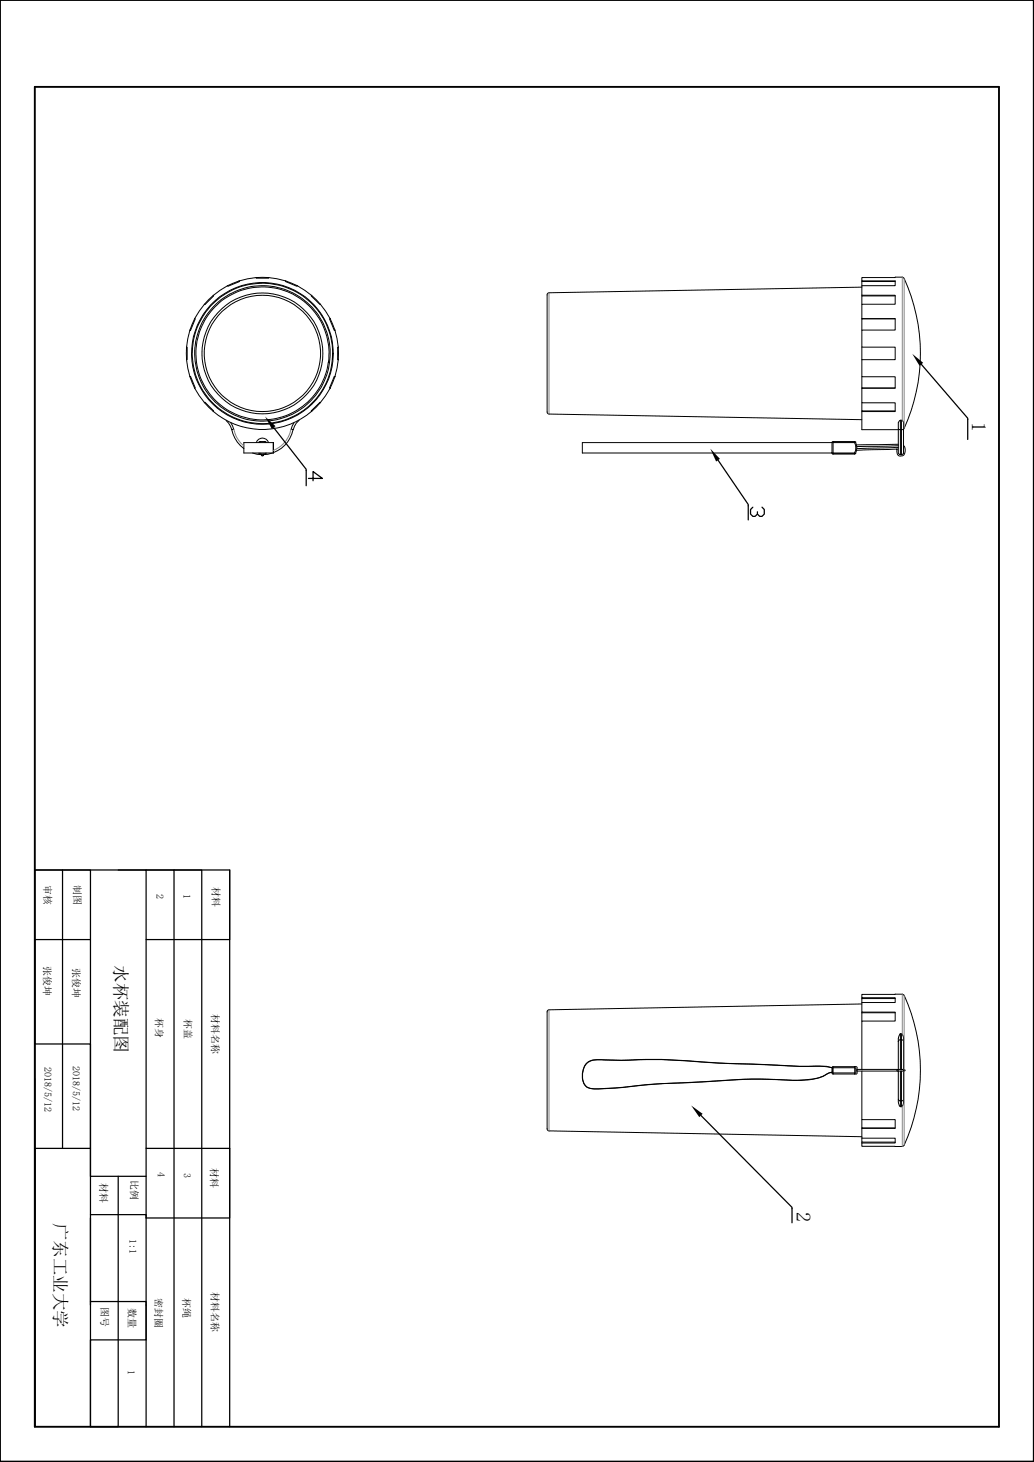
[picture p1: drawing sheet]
<svg xmlns="http://www.w3.org/2000/svg" width="210mm" height="297mm" viewBox="0 0 210 297" stroke-linecap="round" stroke-linejoin="round" font-family="sans-serif">
<path d="M0 0h210v296.9h-210zM7.1 17.7h195.8v272.2h-195.8z" fill="none" stroke="#000" stroke-width=".38"/>
<g fill="none" stroke="#000" stroke-width=".2">
<path d="M43.3 60l.1 .1-1.8 1.8-.1-.1M46.2 58a15.9 15.9 0 0 0-6.7 6.7M48.6 57.1v.1l-2.3 1-.1-.2M52 56.4a15.6 15.6 0 0 0-5.8 1.6M52 56.4v.1h2.6v-.1M52 56.4h2.6M54.6 56.4a15.6 15.6 0 0 1 12.5 8.3M58 57.1v.1l2.3 1 .1-.2M63.3 60l-.1 .1 1.8 1.8 .1-.1M111.5 59.5h-.2l-.2 .4v23.8l.2 .4h.2M175 58.3l-63.5 1.2M175 57.1v.1"/>
<path d="M175 60v.1M181.8 57.2h-6.8v.8M37.9 73.1l.7 3.4M37.9 70.5h.1v2.6h-.1M37.9 70.5v2.6M38.6 76.5h.1l1 2.3-.2 .1M38.6 67.1l-.7 3.4M38.6 76.5l.9 2.4M39.5 78.9a15.5 15.5 0 0 0 27.6 0M39.5 64.7l.2 .1-1 2.3h-.1M39.5 64.7l-.9 2.4M66.7 73.6a13.5 13.5 0 0 0-17-14.9 13.5 13.5 0 0 0-6.9 21.6 13.5 13.5 0 0 0 22.5-2.3l1-2.5 .4-1.9h.2"/>
<path d="M67.1 64.7a15.6 15.6 0 0 1 0 14.2M67.1 64.7l-.2 .1 1 2.3h.2M67.7 71.8h-.1a14.3 14.3 0 0 1-21 12.6 14.3 14.3 0 0 1-1.1-24.5 14.3 14.3 0 0 1 22 10.9v2.1M68.1 76.5h-.2l-1 2.3 .2 .1M68.7 70.5h-.1v2.6h.1M175 76.5v2.3h6.8M175 64.7v.1M175 70.5v2.6M175 78.8v.1M181.8 64.8h-6.8v2.3M181.8 60.1h-6.8v1.7M41.5 81.8l.1-.1 1.8 1.8-.1 .1"/>
<path d="M45.9 85.4l.5 .6 .7 1.3M46.9 85.9l.6 1.3-.4 .1M47.1 87.3a6.5 6.5 0 0 0 2.4 3.8M49.5 89.9h6v2.1h-6zM51.3 92l1.9 .4M52.1 89.9a1.29 1.29 0 0 1 1.2-.9 1.29 1.29 0 0 1 1.2 .9M52.6 92l.2 .2M52.8 89.9v-.2h1v.2M52.8 92v.2h1M52.8 89.7l-.2 .2M53.1 92.2v.3M53.1 92.5a.17 .17 0 0 0 .2 .1 .17 .17 0 0 0 .2-.1"/>
<path d="M53.5 92.2v.3M53.8 89.7l.3 .2M53.8 92v.2M54.1 92l-.3 .2M55.3 92l-1.8 .4M55.5 89.9v2.1M59.5 87.3a6.2 6.2 0 0 1-4 4.6M60.7 85.4a4.2 4.2 0 0 0-1.2 1.9l-.4-.1 .6-1.3M65.1 81.8l-.1-.1-1.8 1.8 .1 .1M111.5 84.1l63.5 1.2M118.3 89.9h50.7v2.1h-50.7zM169 92h.2v.2"/>
<path d="M169 92l.2 .2M169 89.9h.2v2.1h4.4M169 92h.1M169.2 89.7h4.4v.2h-4.4zM169.2 89.7l-.2 .2M169.2 92.2h4.4M173.6 89.9a2.33 2.33 0 0 1 0 2.1M173.6 89.7a2.12 2.12 0 0 1 0 2.5M173.6 92l.2 .1M173.6 92v.2M173.8 89.8l-.2 .1M175 81.8v1.7h6.8"/>
<path d="M175 83.5v.1M182.5 91l-8.4 .1M182.5 87.3h-7.5v-3.7h6.8v-1.8h-6.8v-2.9h6.8v-2.4h-6.8v-3.4h6.8v-2.6h-6.8v-3.4h6.8v-2.4h-6.8v-2.9h6.8v-1.8h-6.8v-2h6.8v-.9h-6.8v-.7h8.5a36.1 36.1 0 0 1 0 30.8v4.9l-.4 .3M182.5 90.6l-8.4 .1M182.5 90.3l-8.5 .1M182.5 87.2v4.7l.1 .3 .3 .2v-5.1h.2v5.1M182.8 85.4h.1v1.9l-.4-.1v-1.3zM182.9 85.4h.2M182.9 92.4h.2M183.1 85.4l.4 .4v1.4l-.2 .1h-.2zM183.5 90.5a1.4 1.4 0 0 1-.3 2.1 .81 .81 0 0 1-.9-.2 .81 .81 0 0 1-.1-.8v-.4l-8.2 .3M111.5 205.1l-.3 .3-.1 .2v23.7l.1 .2 .3 .2"/>
<path d="M169 216.9h.2v1.1h-.2zM169 218l.2 .2M169 216.9l-.8-.2a779.2 779.2 0 0 1-33.7-1.4l-8.3 .1-3.3-.1a4.4 4.4 0 0 0-3.7 .7 3.8 3.8 0 0 0-.1 4.8l.8 .3a62.5 62.5 0 0 0 11.5-.8l19.8-1.1 8.2 .2a19 19 0 0 0 7.7-.7l1.1-.7 .8-.2M169 216.9l-.8-.2a783.3 783.3 0 0 1-33.8-1.5l-8.2 .2-4.2-.1a3.2 3.2 0 0 0-3 .9 3.6 3.6 0 0 0 .3 4.7l.5 .2a54.9 54.9 0 0 0 11.6-.7l11.5-.6a126.6 126.6 0 0 1 19.8-.3 11.1 11.1 0 0 0 5.9-1.6l.4-.1M169.2 216.7h4.7l.2 .2-.1 1.2-4.8 .1M169.2 218.2v-.2h4.4v-1.1h.2v1.1h-.2v.2M169.2 216.7l-.2 .2M169.2 216.7v.2h4.4v-.2M173.6 216.7l.2 .2M173.8 218l-.2 .1M174 217.3h8.3M174.1 217.3v.3h8.2"/>
<path d="M175 202.7v.2M175 205.6v.1M175 204l-63.5 1.1M181.8 205.7h-6.8v1.7M181.8 202.9h-6.8v.8M182.2 217.4l.1-.1h1.4a.24 .24 0 0 1 0 .3 .24 .24 0 0 1-.4 0h-1zM182.5 217.6v5.7l.1 .3 .3 .1v-6.1M182.9 210l-.4 1v6.3M182.9 210v7.3M182.9 210h.2M183.1 210l.3 .4 .1 .4v6.5h-.4zM183.1 211.2l.3 .1 .1 .3"/>
<path d="M183.1 217.6v6.1l.4-.3v-5.8M183.1 211.2l-.5 .1-.1 .3M183.5 217.6h.1M183.5 217.3v.3M183.6 202.2a36.4 36.4 0 0 1-.1 30.6l-8.5 .1v-.7h6.8v-1h-6.8v-2h6.8v-1.7h-6.8v-9.9M183.6 202.2l-.3-.2h-8.3v.7h6.8v1h-6.8v1.9h6.8v1.8h-6.8v9.9M111.5 229.7l63.5 1.2M175 227.5v1.7h6.8M175 231.2v.8h6.8M175 229.2h.1M175 232v.2M182.5 223.3v.8l.2 .6 .2 .1v-1.1h.2v1.1l.4-.5v-1"/>
<path d="M182.9 224.8h.2"/>
<circle cx="53.3" cy="71.8" r="14.4"/>
<circle cx="53.3" cy="71.8" r="12.3"/>
<circle cx="53.3" cy="71.8" r="13.8"/>
<circle cx="53.3" cy="71.8" r="11.8"/>
</g>
<path d="M111.5 59.5v24.6M183.3 56.3v29.1M183.6 56.6v30.4M47.5 87.2a5.5 5.5 0 0 0 2 3.4M59.1 87.2a5.8 5.8 0 0 1-3.6 4.3M111.5 205.1v24.6M173.8 218h.3M173.8 216.9h.3M183.3 202v8.1M183.6 202.2v15.1M183.6 217.6v15.1M183.3 224.7v8.2" fill="none" stroke="#808080" stroke-width=".2"/>
<g fill="none" stroke="#000" stroke-width=".25">
<path d="M187.1 74l9.5 11v4.3M55.6 86.9l6.6 8.4v3.4M62.7 97.2h2.8l-1.9-1.4v1.9M145.8 93.5l6.2 9v3.1M152.9 103l-.5 .5v.9l.5 .5h.5l.4-.5M154.8 103l.4 .5v.9l-.4 .5h-.5l-.5-.5v-.4M7.1 176.7h5.6v56.6M12.7 176.7h5.7v113.2h5.6v-50.9M24 176.7h5.7v113.2M29.7 176.7h5.6v113.2M35.3 176.7h5.7v113.2M46.7 176.7v14.2h-17"/>
<path d="M18.4 190.9h-11.3v21.2h11.3v21.2M7.1 219.2v70.7M18.4 233.3h-11.3v56.6M18.4 233.3v5.7h11.3M29.7 233.3h17v14.1h-17v-.6h-11.3M142.4 226.6l18.5 18.7v3.1M18.4 247.4v17.7M18.4 264.4h11.3v7.8h-11.3v17.7M7.1 289.9v-113.2h39.6v113.2"/>
</g>
<path d="M185.3 71.9l2.2 1.8-.7 .6zM53.8 84.6l2.2 2-.8 .5zM144.3 91.1l1.9 2.1-.7 .6zM140.4 224.6l2.3 1.7-.7 .6z" fill="#000"/>
<g font-size="4.1">
<text x="197.4" y="85.7" transform="rotate(90 197.4 85.7)">1</text>
<text x="161.8" y="246.2" transform="rotate(90 161.8 246.2)">2</text>
</g>
<g font-size="3.6">
<text x="23.3" y="196.1" transform="rotate(90 23.3 196.1)">水杯装配图</text>
<text x="11" y="248.4" transform="rotate(90 11 248.4)">广东工业大学</text>
</g>
<g font-size="2">
<text x="9" y="179.8" transform="rotate(90 9 179.8)">审核</text>
<text x="15" y="179.8" transform="rotate(90 15 179.8)">制图</text>
<text x="31.8" y="181.7" transform="rotate(90 31.8 181.7)">2</text>
<text x="37.3" y="181.6" transform="rotate(90 37.3 181.6)">1</text>
<text x="43.2" y="180.2" transform="rotate(90 43.2 180.2)">材料</text>
<text x="8.9" y="196.3" transform="rotate(90 8.9 196.3)">张俊坤</text>
<text x="14.8" y="196.6" transform="rotate(90 14.8 196.6)">张俊坤</text>
<text x="31.6" y="206.8" transform="rotate(90 31.6 206.8)">杯身</text>
<text x="37.5" y="206.9" transform="rotate(90 37.5 206.9)">杯盖</text>
<text x="43.1" y="206" transform="rotate(90 43.1 206)">材料名称</text>
<text x="9" y="216.8" transform="rotate(90 9 216.8)">2018/5/12</text>
<text x="14.8" y="216.6" transform="rotate(90 14.8 216.6)">2018/5/12</text>
<text x="26.5" y="239.7" transform="rotate(90 26.5 239.7)">比例</text>
<text x="32" y="238.2" transform="rotate(90 32 238.2)">4</text>
<text x="37.3" y="238.2" transform="rotate(90 37.3 238.2)">3</text>
<text x="42.8" y="237.3" transform="rotate(90 42.8 237.3)">材料</text>
<text x="20.4" y="240.2" transform="rotate(90 20.4 240.2)">材料</text>
<text x="26.3" y="251.8" transform="rotate(90 26.3 251.8)">1:1</text>
<text x="31.5" y="263.6" transform="rotate(90 31.5 263.6)">密封圈</text>
<text x="37.2" y="263.7" transform="rotate(90 37.2 263.7)">杯绳</text>
<text x="43" y="262.4" transform="rotate(90 43 262.4)">材料名称</text>
<text x="20.5" y="265.6" transform="rotate(90 20.5 265.6)">图号</text>
<text x="26.1" y="265.6" transform="rotate(90 26.1 265.6)">数量</text>
<text x="26" y="278.3" transform="rotate(90 26 278.3)">1</text>
</g>
</svg>
